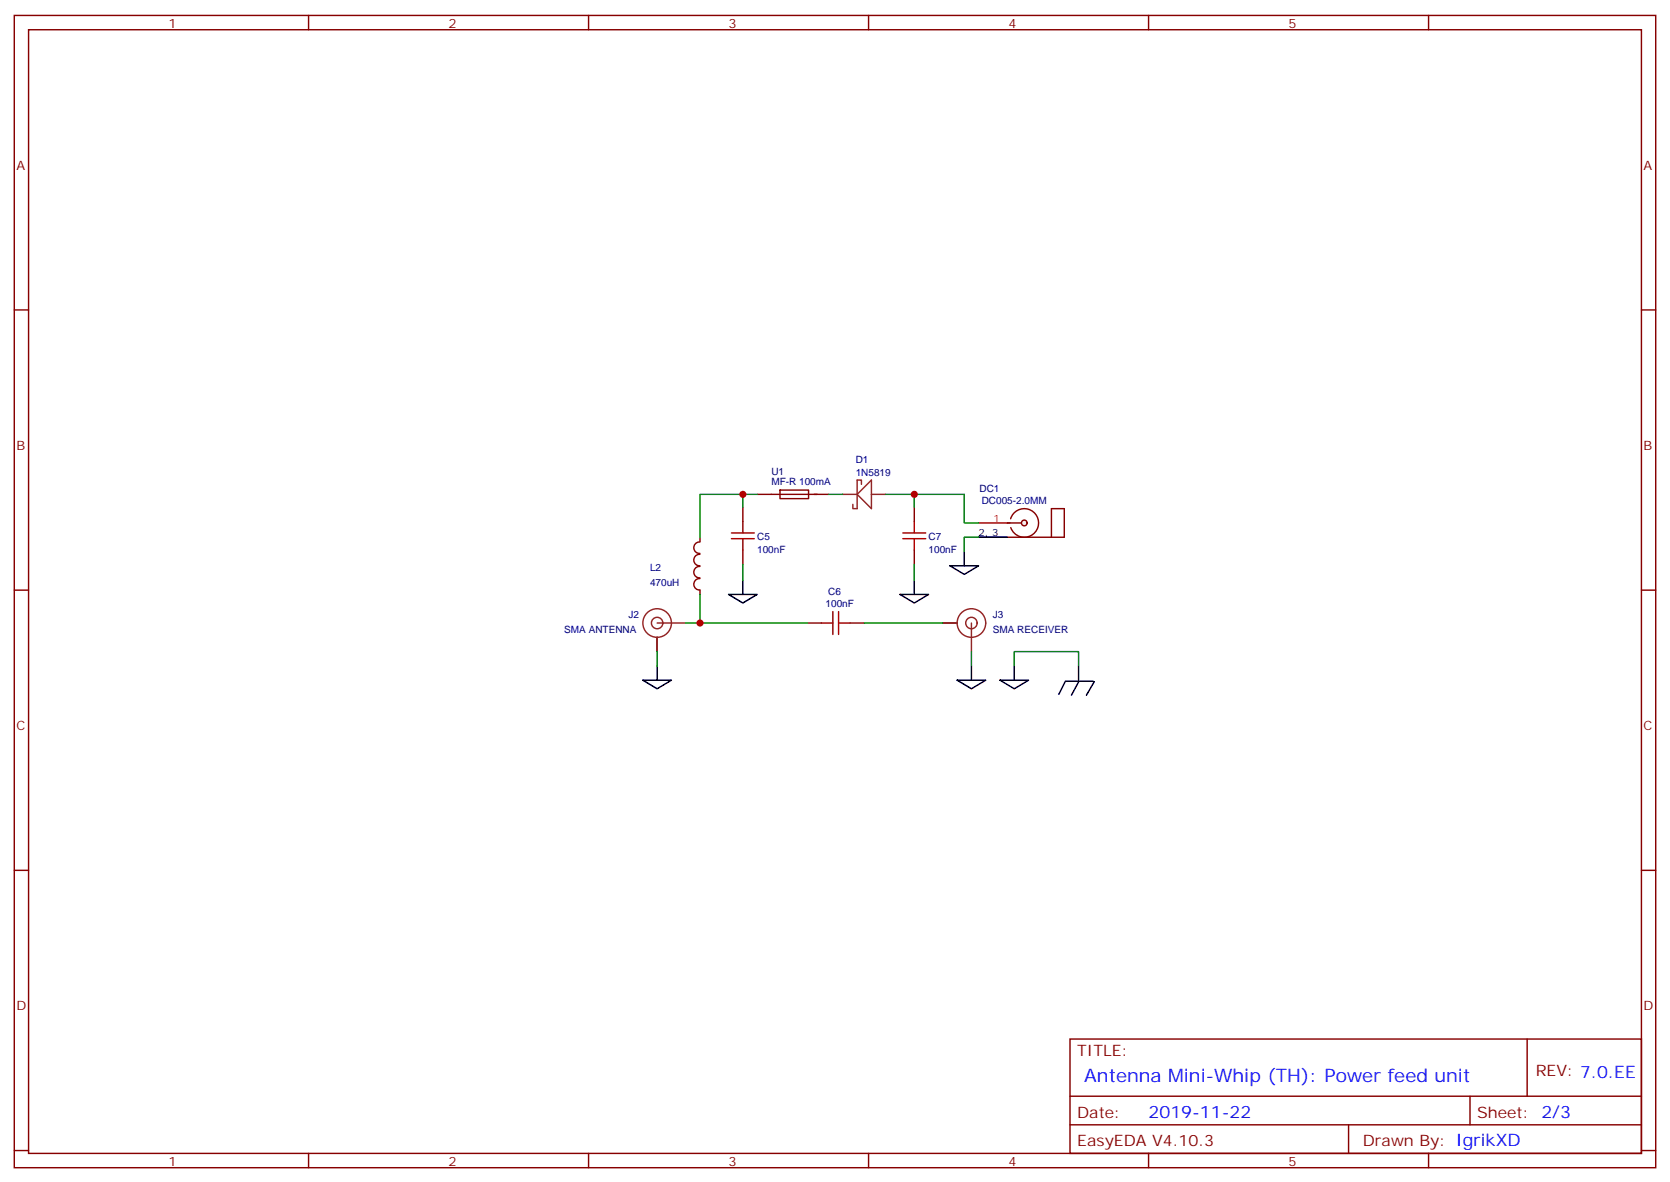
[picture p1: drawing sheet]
<svg xmlns="http://www.w3.org/2000/svg" width="412mm" height="292mm" viewBox="0 0 412 292" stroke-linecap="round" stroke-linejoin="round" font-family="sans-serif">
<g fill="none" stroke="#870000" stroke-width=".35">
<path d="M3.5 3.8h405.4v284.3h-405.4zM7.1 7.3h398.2v277.3h-398.2zM76.2 3.8v3.5M145.3 3.8v3.5M214.5 3.8v3.5M283.6 3.8v3.5M352.8 3.8v3.5M3.5 76.5h3.6M405.3 76.5h3.6M172.8 139.8a1.41 1.41 0 0 0-1.5 1.4 1.41 1.41 0 0 0 1.5 1.4M172.8 136.8a1.41 1.41 0 0 0-1.5 1.4 1.41 1.41 0 0 0 1.5 1.4M172.8 133.8a1.41 1.41 0 0 0-1.5 1.4 1.41 1.41 0 0 0 1.5 1.4"/>
<path d="M172.9 132.6v1M183.4 125.2v3.5M183.4 135.7v3.6M187 122h17.6M192.6 120.9h7.1v2.1h-7.1zM225.8 125.2v3.5M225.8 135.7v3.6M248.7 132.6h14.1v-7.1h-3.2v7.1M248.7 129h3.5M3.5 145.6h3.6M172.8 142.8a1.41 1.41 0 0 0-1.5 1.4 1.41 1.41 0 0 0 1.5 1.4M172.9 145.6v1.1"/>
<path d="M199.3 153.7h3.5M209.9 153.7h3.5M405.3 145.6h3.6M3.5 214.8h3.6M405.3 214.8h3.6M264.2 256.4h141.1v28.2h-141.1zM377.1 256.4v14.1M264.2 270.5h141.1M264.2 277.6h141.1M333 277.6v7M363 270.5v7.1M3.5 283.9h3.6"/>
<path d="M76.2 284.6v3.5M145.3 284.6v3.5M214.5 284.6v3.5M283.6 284.6v3.5M352.8 284.6v3.5M405.3 283.9h3.6"/>
</g>
<path d="M180.6 132.9h5.7M180.6 131.5h5.7M183.4 128.7v2.8M183.4 132.9v2.8M223 132.9h5.6M223 131.5h5.6M225.8 128.7v2.8M225.8 132.9v2.8M202.8 153.7h2.9M205.7 150.9v5.7M207.1 153.7h2.8M207.1 150.9v5.7" fill="none" stroke="#a10000" stroke-width=".35"/>
<path d="M212.7 119.5v-1h-1v7h-1.1v-1M215.2 118.5v7l-3.5-3.5zM208.1 122h3.6M215.2 122h3.5" fill="none" stroke="#8c2424" stroke-width=".35"/>
<path d="M241.7 129h7" fill="none" stroke="#f00" stroke-width=".35"/>
<path d="M241.7 132.6h7" fill="none" stroke="#000" stroke-width=".35"/>
<circle cx="252.9" cy="129" r=".71" fill="#f0f0f0" stroke="#870000" stroke-width=".35"/>
<path d="M249.6 128a3.5 3.5 0 0 1 5.4-1.8 3.5 3.5 0 0 1 .1 5.7 3.5 3.5 0 0 1-5.5-1.7" fill="none" stroke="#870000" stroke-width=".35"/>
<g fill="none" stroke="#000" stroke-width=".35">
<path d="M234.6 139.6h7.1l-3.6 2.1zM238.1 136.1v3.5M241.7 132.6h7M179.9 146.7h7.1l-3.6 2.1zM183.4 143.2v3.5M222.2 146.7h7.1l-3.5 2.1zM225.8 143.2v3.5M158.7 167.9h7.1l-3.5 2.1zM162.3 164.3v3.6M236.4 167.9h7l-3.5 2.1zM239.9 164.3v3.6M246.9 167.9h7.1l-3.5 2.1z"/>
<path d="M250.5 164.3v3.6M263.1 168.1l-1.7 3.2M263.2 168.1h6.8M266.3 164.3v3.6M266.4 168.1l-1.8 3.5M270.2 168.2l-1.9 3.4"/>
</g>
<g fill="none" stroke="#8c2424" stroke-width=".35">
<path d="M162.3 157.3v3.5M162.3 153.7h7M232.8 153.7h3.6M239.9 153.7v7.1"/>
<circle cx="162.3" cy="153.7" r="1.41"/>
<circle cx="162.3" cy="153.7" r="3.5"/>
<circle cx="239.9" cy="153.7" r="1.41"/>
<circle cx="239.9" cy="153.7" r="3.5"/>
</g>
<g fill="none" stroke="#008700" stroke-width=".35">
<path d="M183.4 122v3.2M183.4 139.3v3.9M187 122h-14.1v10.6M204.6 122h3.5M218.7 122h19.4v7h3.6M225.8 122v3.2M225.8 139.3v3.9M241.7 132.6h-3.6v3.5M169.3 153.7h3.6M172.9 146.7v7h26.4M213.4 153.7h19.4M162.3 160.8v3.5"/>
<path d="M239.9 160.8v3.5M250.5 164.3v-3.5h15.8v3.5"/>
</g>
<g fill="#c00">
<circle cx="183.4" cy="122" r=".88"/>
<circle cx="172.9" cy="153.7" r=".88"/>
<circle cx="225.8" cy="122" r=".88"/>
</g>
<text font-size="4.6" fill="#00f" x="267.8" y="267">Antenna Mini-Whip (TH): Power feed unit</text>
<text font-size="4.2" fill="#00f" x="283.6" y="275.8">2019-11-22</text>
<g font-size="3.9" fill="#800">
<text x="266" y="260.6">TITLE:</text>
<text x="379.2" y="265.6">REV: 7.0.EE</text>
<text x="266" y="275.8">Date:</text>
<text x="364.8" y="275.8">Sheet: 2/3</text>
<text x="266" y="282.9">EasyEDA V4.10.3</text>
<text x="336.5" y="282.9">Drawn By: IgrikXD</text>
</g>
<g font-size="3.2" fill="#800">
<text x="41.6" y="6.8">1</text>
<text x="110.8" y="6.8">2</text>
<text x="179.9" y="6.8">3</text>
<text x="249.1" y="6.8">4</text>
<text x="318.2" y="6.8">5</text>
<text x="4.1" y="41.9">A</text>
<text x="405.9" y="41.9">A</text>
<text x="4.1" y="111.1">B</text>
<text x="405.9" y="111.1">B</text>
<text x="4.1" y="180.2">C</text>
<text x="405.9" y="180.2">C</text>
<text x="4.1" y="249.3">D</text>
<text x="405.9" y="249.3">D</text>
<text x="41.6" y="287.6">1</text>
<text x="110.8" y="287.6">2</text>
<text x="179.9" y="287.6">3</text>
<text x="249.1" y="287.6">4</text>
<text x="318.2" y="287.6">5</text>
</g>
<g font-size="2.5" fill="#000080">
<text x="190.5" y="119.7">MF-R 100mA</text>
<text x="190.5" y="117.3">U1</text>
<text x="211.3" y="117.4">1N5819</text>
<text x="211.3" y="114.2">D1</text>
<text x="241.9" y="121.5">DC1</text>
<text x="242.4" y="124.3">DC005-2.0MM</text>
<text x="187" y="136.5">100nF</text>
<text x="187" y="133.4">C5</text>
<text x="229.3" y="136.5">100nF</text>
<text x="229.3" y="133.4">C7</text>
<text x="160.5" y="140.8">L2</text>
<text x="160.5" y="144.7">470uH</text>
<text x="203.9" y="149.9">100nF</text>
<text x="204.5" y="146.7">C6</text>
<text x="155.2" y="152.6">J2</text>
<text x="245.2" y="152.6">J3</text>
<text x="139.3" y="156.1">SMA ANTENNA</text>
<text x="245.2" y="156.1">SMA RECEIVER</text>
</g>
<text font-size="2.5" fill="#f00" x="245.4" y="128.7">1</text>
<text font-size="2.5" x="241.7" y="132.2">2, 3</text>
</svg>
